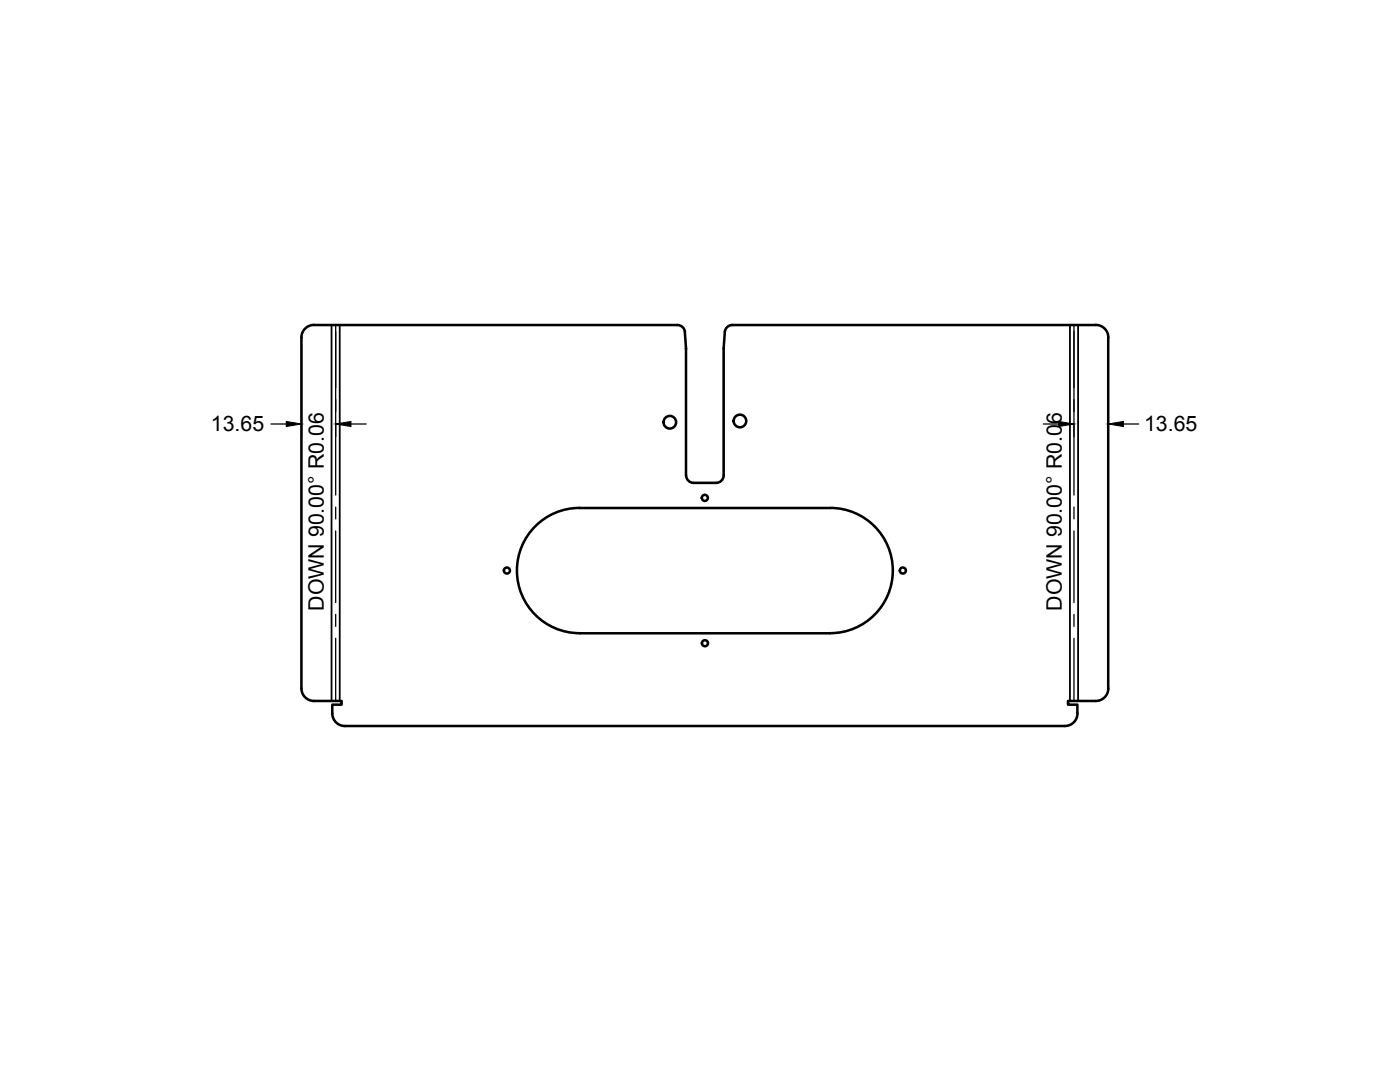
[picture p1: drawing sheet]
<svg xmlns="http://www.w3.org/2000/svg" width="279mm" height="216mm" viewBox="0 0 279 216" stroke-linecap="round" stroke-linejoin="round" font-family="sans-serif">
<!-- layer: Visible -->
<g fill="none" stroke="#000" stroke-width=".51">
<path d="M62.7 64.9h72.5a1.49 1.49 0 0 1 1.5 1.3M62.7 64.8a2.51 2.51 0 0 0-2.5 2.5v70.1a2.51 2.51 0 0 0 2.5 2.5h5.5v.7h-1.9a3.7 3.7 0 0 0 1 3.7l.9 .5 .6 .1h143.7M136.7 66.3l.2 3.3v25.3a1.49 1.49 0 0 0 1.5 1.5h4.5M218.7 64.9h-72.6a1.49 1.49 0 0 0-1.4 1.3l-.3 3.3v25.4a1.49 1.49 0 0 1-1.5 1.5M218.7 64.8a2.51 2.51 0 0 1 2.5 2.5v70.1a2.47 2.47 0 0 1-2.5 2.5h-5.6v.7h1.9v1.8M115.7 101.4h50M115.7 101.3a12.5 12.5 0 0 0-12.5 12.5 12.5 12.5 0 0 0 12.5 12.5M165.7 101.3a12.5 12.5 0 0 1 12.5 12.5 12.5 12.5 0 0 1-12.5 12.5M115.7 126.4h50M215 142.4a2.51 2.51 0 0 1-2.5 2.5"/>
<circle cx="133.7" cy="84.3" r="1.26"/>
<circle cx="140.7" cy="99.3" r=".6"/>
<circle cx="147.7" cy="84" r="1.26"/>
<circle cx="101.2" cy="113.8" r=".6"/>
<circle cx="180.2" cy="113.8" r=".6"/>
<circle cx="140.7" cy="128.3" r=".6"/>
</g>
<!-- layer: Center Lines -->
<g fill="none" stroke="#000" stroke-width=".25">
<path d="M67 64.9v12.5M67 79.7v2.4M214.3 64.9v12.5M214.3 79.7v2.4M67 84.5v14.3M214.3 84.5v14.3M67 101.2v2.3M67 105.9v14.3M214.3 101.2v2.3M214.3 105.9v14.3M67 122.6v2.4M67 127.4v12.5"/>
<path d="M214.3 122.6v2.4M214.3 127.4v12.5"/>
</g>
<!-- layer: Visible Narrow -->
<path d="M66.2 64.9v75M67.8 64.9v75M213.5 64.9v75M215.2 64.9v75" fill="none" stroke="#000" stroke-width=".36"/>
<!-- layer: Dimensions -->
<path d="M60.2 68.6v18.5M67 66.1v21M214.3 66.1v21M221.2 68.6v18.5M54.1 84.6h3M70 84.6h3.1M208.2 84.6h3.1M224.2 84.6h3" fill="none" stroke="#000" stroke-width=".25"/>
<path d="M57.1 84.1l3.1 .5-3.1 .5zM67 84.6l3-.5v1zM211.3 84.1l3 .5-3 .5zM221.2 84.6l3-.5v1z" fill="#000" stroke="#000" stroke-width=".2"/>
<g font-size="4.3">
<text x="42.1" y="86.1">13.65</text>
<text x="228.3" y="86.1">13.65</text>
<text x="64.6" y="121.9" transform="rotate(-90 64.6 121.9)">DOWN 90.00° R0.06</text>
<text x="211.9" y="121.9" transform="rotate(-90 211.9 121.9)">DOWN 90.00° R0.06</text>
</g>
</svg>
